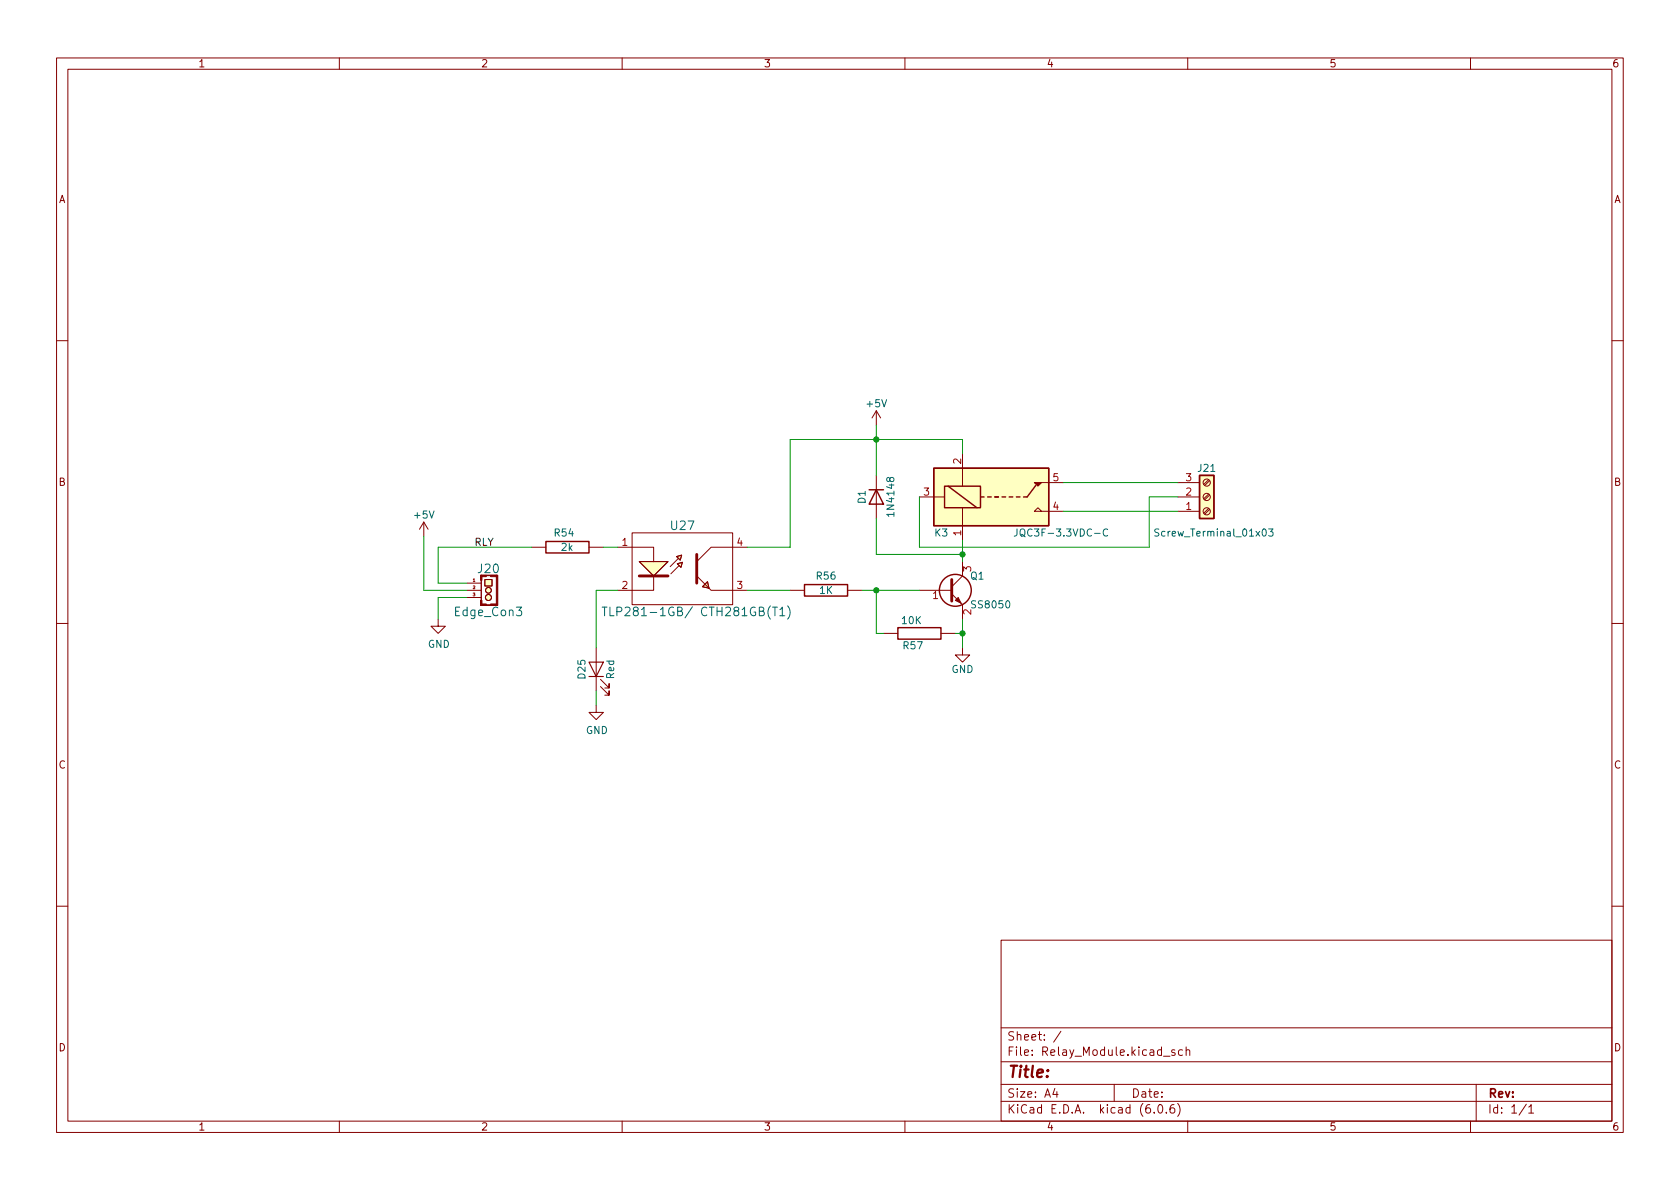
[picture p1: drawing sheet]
<svg xmlns="http://www.w3.org/2000/svg" width="297mm" height="210mm" viewBox="0 0 297 210" stroke-linecap="round" stroke-linejoin="round" font-family="sans-serif">
<g fill="none" stroke="#840000" stroke-width=".18">
<path d="M10 10.2h277v190.1h-277zM12 12.2h273v186.1h-273zM60 10.2v2M110 10.2v2M160 10.2v2M210 10.2v2M260 10.2v2M10 60.2h2M154.9 72.6l-.7 1.3M154.9 72.6v2.6M154.9 72.6l.8 1.3M285 60.2h2"/>
<path d="M74.9 92.3l-.7 1.3M74.9 92.3v2.6M74.9 92.3l.8 1.3M94 96.8h2.5M104.1 96.8h2.6M109.2 96.8h6.4v2.5M111.8 94.2h17.7v12.7h-17.7zM113 99.3h5.1l-2.5 2.5zM119.6 98.4l.9-.2-.2 .9zM119.8 99.7l.8-.3-.2 .9zM119.9 98.8l-1.4 1.4M132.1 96.8h-6.4l-2.5 2.5"/>
<path d="M154.9 84.1v7.6M162.6 87.9h4.3M170.2 99.3v2.5l-1.9 2M170.2 80.3v5.7M170.2 89.8v5.7M182.9 90.4l.6-.6 .6 .6zM184.1 85.3h3.9M184.1 90.4h3.9M208.3 85.3h3.8M208.3 90.4h3.8M208.3 87.9h3.8M213.7 84.8l-.9 .9"/>
<path d="M213.7 87.4l-.9 .8M213.7 89.9l-.9 .8M213.9 85l-.9 .8M213.9 87.5l-.9 .9M213.9 90.1l-.9 .8M10 110.2h2M77.5 109.5v1.2h1.2l-1.2 1.3-1.3-1.3h1.3M82.5 104.4h2.6M82.5 103.1h2.6M82.5 105.7h2.6M85.1 101.7h2.8v5.4h-2.8zM85.1 102.6v3.6"/>
<path d="M85.7 102.5h1.3v1.1h-1.3zM105.4 114.5v7.7M115.6 101.8v2.6h-6.4M120 100.1l-1.4 1.4M123.2 101.8l2.5 2.6h6.4M124.2 103.8l.9-.9 .2 1.1zM139.7 104.4h2.5M149.9 104.4h2.5M156.2 112h2.5M162.6 104.4h5.7M166.4 112h2.5M168.3 105l1.9 1.9v2.6"/>
<path d="M170.2 114.5v1.3h1.2l-1.2 1.3-1.3-1.3h1.3M285 110.2h2M105.4 124.7v1.3h1.3l-1.3 1.2-1.3-1.2h1.3M106.2 121.4l1.5 1.5v-.7v.7h-.8M106.2 120.1l1.5 1.6v-.8v.8h-.8M10 160.2h2M177 166.3h108v32h-108zM285 160.2h2M60 198.3v2M110 198.3v2M160 198.3v2M177 194.8h108"/>
<path d="M177 191.8h108M177 187.8h108M177 181.8h108M186.5 192.5l-.4 1h1M186.9 193v1M187.6 182.4l-1.3 1.9M197 191.8v3M204.1 196.7v.1M204.9 195.4l.2-.1a.81 .81 0 0 1 .6 .7 .81 .81 0 0 1-.3 .8h-.2a.81 .81 0 0 1-.6-.6 .81 .81 0 0 1 .3-.8zM205.7 186.8h1.2M206.2 196.7v.1M207.6 195.3a.59 .59 0 0 0-.7 .7v.5l.1 .3h.4l.2-.1 .1-.5-.1-.2-.5-.1-.2 .3"/>
<path d="M207.7 185.7l-.3-.1-.3 .2 .1 .3 .5 .1v.4h-.6M208.2 195.1a1.72 1.72 0 0 1 0 2.3M209.1 185.7l-.5-.1-.2 .3v.4l.1 .3h.6M209.7 185.8l.2-.2 .4 .1 .1 .9M209.7 185.1v1.5M210 198.3v2M260 198.3v2M261 191.8v6.5M269.9 195.3l-1.3 1.9M270.3 195.8l.4-.5v1.5M270.3 196.8h.9"/>
<circle cx="213.4" cy="90.4" r=".63"/>
<circle cx="213.4" cy="87.9" r=".63"/>
<circle cx="213.4" cy="85.3" r=".63"/>
<circle cx="86.4" cy="105.7" r=".53"/>
<circle cx="86.4" cy="104.4" r=".51"/>
</g>
<path d="M123.2 98v5.1M113 101.8h5.1M168.3 102.5v3.8" fill="none" stroke="#840000" stroke-width=".51"/>
<g fill="#840000" stroke="#840000" stroke-width=".18">
<path d="M168.9 106.2l.5-.5 .5 1z"/>
<path d="M182.9 85.3h1.2l-.6 .7z"/>
<path d="M87.8 101.7h.2v5.4h-.2z"/>
<path d="M85 106.2h.2v.9h-.2z"/>
<path d="M85 101.7h.2v.9h-.2z"/>
</g>
<g fill="none" stroke="#840000" stroke-width=".25">
<path d="M96.5 95.8h7.6v2h-7.6zM153.7 86.6h2.5M154.9 86.6l1.3 2.5h-2.5zM165.1 82.8h20.3v10.2h-20.3zM167 86h6.4v3.8h-6.4zM167.6 86l5.1 3.8M173.4 87.9h.6M174.6 87.9h.7M175.9 87.9h.6M177.2 87.9h.6M178.4 87.9h.7M179.7 87.9h.6"/>
<path d="M183.1 85.8l-1.5 2.1h-.6M212.1 84.1h2.5v7.6h-2.5zM142.2 103.4h7.7v2h-7.7zM158.7 111h7.7v2h-7.7z"/>
<circle cx="168.9" cy="104.4" r="2.82"/>
</g>
<g fill="#ffffc2" stroke="#ffffc2" stroke-width=".18">
<path d="M165.1 82.8h20.3v10.2h-20.3z"/>
<path d="M212.1 84.1h2.5v7.6h-2.5z"/>
<path d="M85.7 102.5h1.3v1.1h-1.3z"/>
<path d="M119.6 98.4l.9-.2-.2 .9z"/>
<path d="M119.8 99.7l.8-.3-.2 .9z"/>
<path d="M124.2 103.8l.9-.9 .2 1.1z"/>
<path d="M113 99.3h5.1l-2.5 2.5z"/>
<circle cx="86.4" cy="105.7" r=".53"/>
<circle cx="86.4" cy="104.4" r=".51"/>
</g>
<path d="M179.8 93.5v.9a.41 .41 0 0 1-.5 .4M195.8 93.7a.6 .6 0 0 0-.8 .4 .6 .6 0 0 0 .6 .7l.2-.1M204.9 93.6l-.5-.1-.2 .2v.3l.6 .3 .1 .3-.2 .2-.5-.1M224.3 93.5h.8l-.4 .5 .3 .1v.6l-.1 .1-.6-.1M106.5 107.4h.8M106.9 107.4v1.5M107.8 107.4v1.5h.8M137.9 107.8l.4-.4v1.5M137.9 108.9h.9M139.3 107.1a1.75 1.75 0 0 1 0 2.4" fill="none" stroke="#006464" stroke-width=".18"/>
<path d="M104.1 117.1h2.6l-1.3 2.5zM104.1 119.6h2.6" fill="none" stroke="#840000" stroke-width=".2"/>
<g fill="none" stroke="#009600" stroke-width=".18">
<path d="M154.9 75.2v8.9M74.9 94.9v9.5h7.6M94 96.8h-16.5v6.3h5M106.7 96.8h2.5M154.9 91.7v6.3h15.3M162.6 87.9v8.9h40.6v-8.9h5.1M170.2 80.3v-2.6h-30.5v19.1h-7.6M170.2 95.5v3.8M188 85.3h20.3M188 90.4h20.3M82.5 105.7h-5v3.8M109.2 104.4h-3.8v10.1"/>
<path d="M132.1 104.4h7.6M152.4 104.4h10.2M154.9 104.4v7.6h1.3M168.9 112h1.3M170.2 109.5v5M105.4 122.2v2.5"/>
</g>
<g fill="#009600" stroke="#009600" stroke-width=".18">
<circle cx="170.2" cy="98" r=".46"/>
<circle cx="154.9" cy="77.7" r=".46"/>
<circle cx="170.2" cy="112" r=".46"/>
<circle cx="154.9" cy="104.4" r=".46"/>
</g>
<text font-size="2.8" fill="#840000" x="178" y="190.6">Title:</text>
<g font-size="2.1" fill="#006464">
<text x="118.7" y="93.7">U27</text>
<text x="84.6" y="101.3">J20</text>
<text x="80.5" y="109">Edge_Con3</text>
<text x="108.8" y="109">TLP281-1GB/ CTH281GB(T1)</text>
</g>
<g font-size="2.1" fill="#840000">
<text x="178" y="184">Sheet: /</text>
<text x="178" y="186.7">File: Relay_Module.kicad_sch</text>
<text x="178" y="196.9">KiCad E.D.A. kicad (6.0.6)</text>
<text x="178" y="194.1">Size: A4</text>
<text x="200" y="194.1">Date:</text>
<text x="263" y="194.1">Rev:</text>
<text x="263" y="196.9">Id: 1/1</text>
</g>
<g font-size="1.8" fill="#840000">
<text x="35" y="11.9">1</text>
<text x="85" y="11.9">2</text>
<text x="135" y="11.9">3</text>
<text x="185" y="11.9">4</text>
<text x="235" y="11.9">5</text>
<text x="285" y="11.9">6</text>
<text x="10.3" y="35.9">A</text>
<text x="285.3" y="35.9">A</text>
<text x="10.3" y="85.9">B</text>
<text x="285.3" y="85.9">B</text>
<text x="10.3" y="135.9">C</text>
<text x="285.3" y="135.9">C</text>
<text x="10.3" y="185.9">D</text>
<text x="285.3" y="185.9">D</text>
<text x="35" y="199.9">1</text>
<text x="85" y="199.9">2</text>
<text x="135" y="199.9">3</text>
<text x="185" y="199.9">4</text>
<text x="235" y="199.9">5</text>
<text x="285" y="199.9">6</text>
</g>
<g font-size="1.8" fill="#006464">
<text x="153.3" y="72">+5V</text>
<text x="211.9" y="83.4">J21</text>
<text x="153" y="89" transform="rotate(-90 153 89)">D1</text>
<text x="73.3" y="91.7">+5V</text>
<text x="98.1" y="94.9">R54</text>
<text x="158.1" y="91" transform="rotate(-90 158.1 91)">1N4148</text>
<text x="165.3" y="94.9">K3</text>
<text x="180.4" y="94.9">JQC3F-3.3VDC-C</text>
<text x="204.9" y="94.9">Screw_Terminal_01x03</text>
<text x="99.3" y="97.4">2k</text>
<text x="144.4" y="102.5">R56</text>
<text x="144.9" y="105">1K</text>
<text x="171.6" y="102.5">Q1</text>
<text x="172" y="107.6">SS8050</text>
<text x="159.5" y="110.4">10K</text>
<text x="75.6" y="114.5">GND</text>
<text x="103.5" y="120" transform="rotate(-90 103.5 120)">D25</text>
<text x="159.8" y="114.8">R57</text>
<text x="168.2" y="119">GND</text>
<text x="108.6" y="120" transform="rotate(-90 108.6 120)">Red</text>
<text x="103.6" y="129.8">GND</text>
</g>
<g font-size="1.8" fill="#a90000">
<text x="169.9" y="82" transform="rotate(-90 169.9 82)">2</text>
<text x="163.3" y="87.6">3</text>
<text x="186.2" y="85.1">5</text>
<text x="209.7" y="87.6">2</text>
<text x="209.7" y="85.1">3</text>
<text x="169.9" y="94.7" transform="rotate(-90 169.9 94.7)">1</text>
<text x="186.2" y="90.2">4</text>
<text x="209.7" y="90.2">1</text>
<text x="110" y="96.5">1</text>
<text x="130.3" y="96.5">4</text>
<text x="171.7" y="101.1" transform="rotate(-90 171.7 101.1)">3</text>
<text x="110" y="104.1">2</text>
<text x="130.3" y="104.1">3</text>
<text x="164.9" y="105.9">1</text>
<text x="171.7" y="108.7" transform="rotate(-90 171.7 108.7)">2</text>
</g>
<text font-size="1.8" fill="#0f0f0f" x="83.8" y="96.5">RLY</text>
<g font-size=".7" fill="#a90000">
<text x="83.6" y="102.9">1</text>
<text x="83.6" y="104.1">2</text>
<text x="83.6" y="105.4">3</text>
</g>
</svg>
